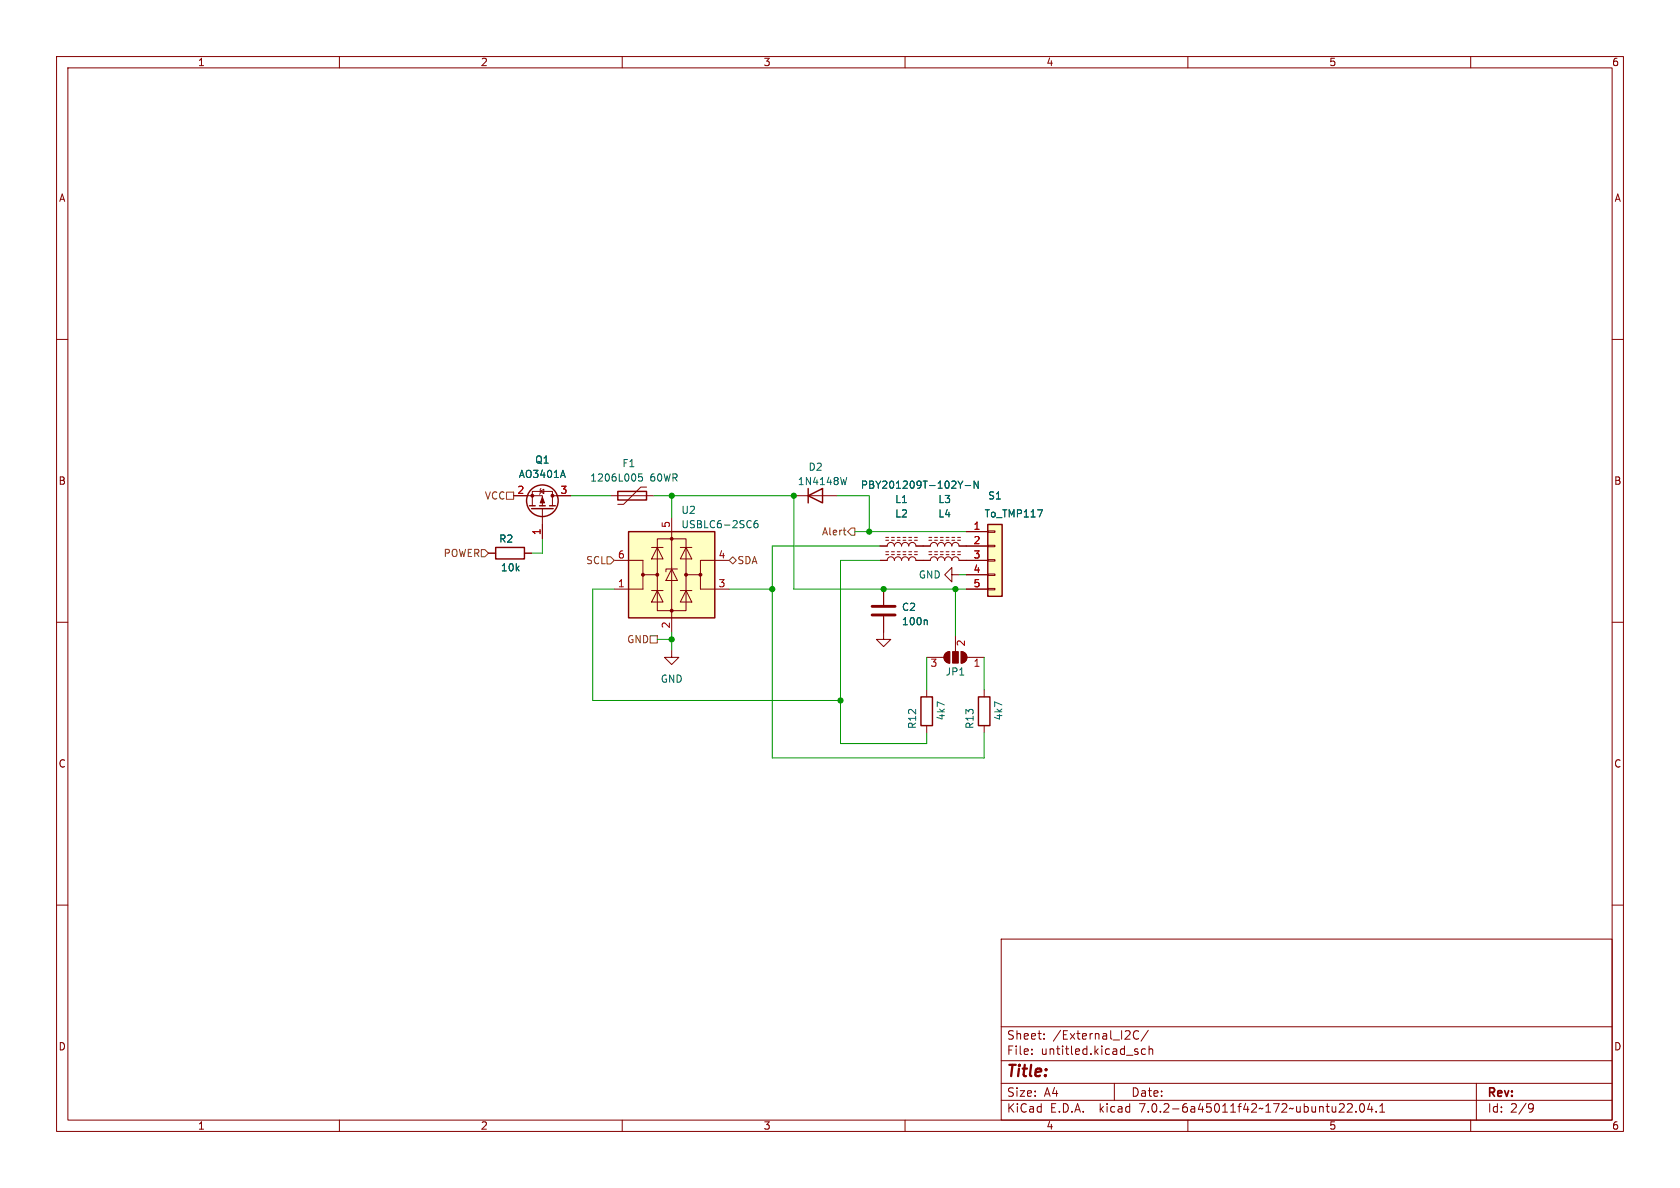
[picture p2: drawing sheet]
<svg xmlns="http://www.w3.org/2000/svg" width="297mm" height="210mm" viewBox="0 0 297 210" stroke-linecap="round" stroke-linejoin="round" font-family="sans-serif">
<g fill="none" stroke="#840000" stroke-width=".18">
<path d="M10 10h277v190h-277zM12 12h273v186h-273zM60 10v2M110 10v2M160 10v2M210 10v2M260 10v2M10 60h2M285 60h2M86.4 97.8h1.2M90.8 87.6h5.1v1.8M92.7 97.8h1.3"/>
<path d="M94.1 89.4v-2.5h3.6v2.5M95.5 86.9l.6-.4v.7zM95.6 86.4l-.1 .1v.7l-.1 .2M95.9 89.9v5.4M97.7 87.6h3.3M107.9 87.6h7.7M108.6 99.1h5.1v2.5h2.5M114.3 86.1h-1l-3.1 3.1h-1M115.2 96.8h2M116.2 95.3h5.1v12.7h-5.1zM116.2 96.8l1 2h-2zM118.7 91.4v20.4"/>
<path d="M120.3 96.8h2M121.3 96.8l1 2h-2zM128.9 99.1h-5.1v2.5h-2.5M140.3 87.6h7.7M155.6 96.5h1.2a.64 .64 0 0 1 .7-.6 .64 .64 0 0 1 .6 .6 .64 .64 0 0 1 .6-.6 .64 .64 0 0 1 .7 .6 .64 .64 0 0 1 .6-.6 .64 .64 0 0 1 .7 .6 .64 .64 0 0 1 .6-.6 .64 .64 0 0 1 .6 .6h2.6a.64 .64 0 0 1 .6-.6 .64 .64 0 0 1 .6 .6 .64 .64 0 0 1 .7-.6 .64 .64 0 0 1 .6 .6 .64 .64 0 0 1 .6-.6 .64 .64 0 0 1 .7 .6 .64 .64 0 0 1 .6-.6 .64 .64 0 0 1 .6 .6h5.1M155.6 99.1h1.2a.64 .64 0 0 1 .7-.7 .64 .64 0 0 1 .6 .7 .64 .64 0 0 1 .6-.7 .64 .64 0 0 1 .7 .7 .64 .64 0 0 1 .6-.7 .64 .64 0 0 1 .7 .7 .64 .64 0 0 1 .6-.7 .64 .64 0 0 1 .6 .7h2.6a.64 .64 0 0 1 .6-.7 .64 .64 0 0 1 .6 .7 .64 .64 0 0 1 .7-.7 .64 .64 0 0 1 .6 .7 .64 .64 0 0 1 .6-.7 .64 .64 0 0 1 .7 .7 .64 .64 0 0 1 .6-.7 .64 .64 0 0 1 .6 .7h5.1M156.6 95.5h.5M156.6 95h.5M156.6 98h.5M156.6 97.5h.5M157.6 95.5h.5M157.6 95h.5"/>
<path d="M157.6 98h.5M157.6 97.5h.5M158.6 95.5h.5M158.6 95h.5M158.6 98h.5M158.6 97.5h.5M159.6 95.5h.5M159.6 95h.5M159.6 98h.5M159.6 97.5h.5M160.7 95.5h.5M160.7 95h.5"/>
<path d="M160.7 98h.5M160.7 97.5h.5M161.7 95.5h.5M161.7 95h.5M161.7 98h.5M161.7 97.5h.5M164.2 95.5h.5M164.2 95h.5M164.2 98h.5M164.2 97.5h.5M165.2 95.5h.5M165.2 95h.5"/>
<path d="M165.2 98h.5M165.2 97.5h.5M166.2 95.5h.6M166.2 95h.6M166.2 98h.6M166.2 97.5h.6M167.3 95.5h.5M167.3 95h.5M167.3 98h.5M167.3 97.5h.5M168.3 95.5h.5M168.3 95h.5"/>
<path d="M168.3 98h.5M168.3 97.5h.5M169.3 95.5h.5M169.3 95h.5M169.3 98h.5M169.3 97.5h.5M170.8 94h3.8M174.6 98.9h1.3v.3h-1.3zM174.6 96.4h1.3v.2h-1.3zM174.6 93.9h1.3v.2h-1.3zM10 110h2M113.7 101.6v2.5h-5.1"/>
<path d="M115.2 104.4h2M116.2 104.4l1 2h-2zM118.7 100.6l1.1 2h-2.1zM118.7 114.9v1.3h1.3l-1.3 1.3-1.2-1.3h1.2M119.8 100.6h-2.1v.5M120.3 104.4h2M121.3 104.4l1 2h-2zM123.8 101.6v2.5h5.1M156.2 109v4h1.3l-1.3 1.3-1.3-1.3h1.3M156.2 104.1v2.8M163.8 116.2h3.1M167.2 115.5l.7-.3v2a1.02 1.02 0 0 1-.9-.6 1.02 1.02 0 0 1 .2-1.1z"/>
<path d="M168.3 101.6v-1.3l-1.3 1.3 1.3 1.3v-1.3h1.2M168.9 112.4v2.8M169.9 115.2a1.02 1.02 0 0 1 1 1 1.02 1.02 0 0 1-1 1zM170.8 101.6h3.8M170.8 104.1h3.8M170.9 116.2h3.1M174.6 104h1.3v.3h-1.3zM174.6 101.5h1.3v.2h-1.3zM285 110h2M163.8 121.9v1.3M163.8 128.3v1.2M174 121.9v1.3"/>
<path d="M174 128.3v1.2M10 160h2M285 160h2M177 166h108v32h-108zM60 198v2M110 198v2M160 198v2M177 194.5h108M177 191.5h108M177 187.5h108M177 181.5h108M182.4 186.3v.1"/>
<path d="M182.4 185.5v.1M184.6 183.6v.1M184.6 182.8v.1M197 191.5v3M201.1 186v.3M201.3 182.3a.6 .6 0 0 0-.8 0 .6 .6 0 0 0-.1 .8 .56 .56 0 0 0 .2 .5 .56 .56 0 0 0 .7 0M202.5 185.5l-.4-.1-.3 .3v.4l.1 .2h.6M203 182.1l-1.3 2M203.1 185.5l.3-.1 .3 .1 .1 .9M203.1 184.9v1.5M210 198v2M237.5 195.2l.1 .2v.3l-.9 .9h.9"/>
<path d="M238.2 195.2l.6-.1 .2 .1 .1 .3-1 1.1h1M239.7 196.5v.1M240.5 195.2l.2-.1a.81 .81 0 0 1 .6 .6 .81 .81 0 0 1-.3 .8l-.1 .1a.81 .81 0 0 1-.4-1.4zM242.1 195l-.3 1.1h.9M242.5 195.6v1M243.3 196.5v.1M243.9 196.6h.9M243.9 195.5l.5-.4v1.5M260 198v2M261 191.5v6.5M270.5 195.1l.5 .1a.99 .99 0 0 1-.4 1.4h-.2M271.1 195.7l-.2 .3h-.4"/>
</g>
<g fill="none" stroke="#840000" stroke-width=".25">
<path d="M87.6 96.8h5.1v2h-5.1zM93.6 89.4h1M94 89.9h3.8M95.4 89.4h1M97.2 89.4h1M109.2 86.9h5.1v1.5h-5.1zM111.1 94h15.3v15.2h-15.3zM142.9 87.6l2.5-1.2v2.5zM142.9 86.4v2.5M174.6 92.7h2.6v12.7h-2.6zM162.8 123.2h2v5.1h-2zM173 123.2h2v5.1h-2z"/>
<circle cx="95.9" cy="88.5" r="2.79"/>
</g>
<g fill="#840000" stroke="#840000" stroke-width=".18">
<path d="M95.9 87.9l.4 1h-.8z"/>
<path d="M169.9 115.2a1.02 1.02 0 0 1 1 1 1.02 1.02 0 0 1-1 1z"/>
<path d="M168.4 115.2h1v2h-1z"/>
<path d="M167.2 115.5l.7-.3v2a1.02 1.02 0 0 1-.9-.6 1.02 1.02 0 0 1 .2-1.1z"/>
<circle cx="94.1" cy="87.6" r=".25"/>
<circle cx="97.7" cy="87.6" r=".25"/>
<circle cx="113.7" cy="101.6" r=".25"/>
<circle cx="116.2" cy="101.6" r=".25"/>
<circle cx="118.7" cy="107.9" r=".25"/>
<circle cx="118.7" cy="95.2" r=".25"/>
<circle cx="121.3" cy="101.6" r=".25"/>
<circle cx="123.8" cy="101.6" r=".25"/>
</g>
<path d="M99.5 83.1l.4 1.3M113.5 83.8h-.6v.6l.1-.1h.5l.1 .2-.1 .4-.1 .1-.5-.1M133.9 92l-.4 .1a.86 .86 0 0 0 0 1.2l.5-.1v-.4l-.2-.3h-.3l-.2 .3M149.7 84.4l-.3 1.3M169.4 85l.4 .7M169.8 85.7v.6M170.2 85l-.4 .7M170.6 85.8h1M172.9 85v1.3l-.7-1.3v1.3M163.8 109.6l.1 .2v.6" fill="none" stroke="#006464" stroke-width=".18"/>
<g fill="#ffffc2" stroke="#ffffc2" stroke-width=".18">
<path d="M174.6 92.7h2.6v12.7h-2.6z"/>
<path d="M111.1 94h15.3v15.2h-15.3z"/>
</g>
<path d="M154.2 107.2h4M154.2 108.7h4" fill="none" stroke="#840000" stroke-width=".51"/>
<path d="M85.1 97.2h.6l.7 .6-.7 .6h-.6zM89.5 87h1.3v1.3h-1.3zM107.3 98.4h.6l.7 .7-.7 .6h-.6zM128.9 99.1l.6-.7 .7 .7-.7 .6zM149.1 93.7h.4M149.3 94.5l.2 .1M150.5 93.3h.6v1.3h-.6l-.6-.6zM114.9 112.4h1.3v1.3h-1.3z" fill="none" stroke="#725600" stroke-width=".18"/>
<g fill="none" stroke="#009600" stroke-width=".18">
<path d="M95.9 95.3v2.5h-1.9M101 87.6h6.9M115.6 87.6h24.7v16.5h30.5M118.7 87.6v3.8M148 87.6h5.7v6.4M151.1 94h19.7M155.6 96.5h-19.1v37.5h37.5v-4.5M155.6 99.1h-7v32.3h15.2v-1.9M108.6 104.1h-3.8v19.7h43.8M116.2 113h2.5M118.7 111.8v3.1M128.9 104.1h7.6"/>
<path d="M163.8 116.2v5.7M168.9 104.1v8.3M169.5 101.6h1.3M174 116.2v5.7"/>
</g>
<g fill="#009600" stroke="#009600" stroke-width=".18">
<circle cx="148.6" cy="123.8" r=".46"/>
<circle cx="156.2" cy="104.1" r=".46"/>
<circle cx="153.7" cy="94" r=".46"/>
<circle cx="140.3" cy="87.6" r=".46"/>
<circle cx="168.9" cy="104.1" r=".46"/>
<circle cx="118.7" cy="87.6" r=".46"/>
<circle cx="118.7" cy="113" r=".46"/>
<circle cx="136.5" cy="104.1" r=".46"/>
</g>
<text font-size="2.8" fill="#840000" x="178" y="190.8">Title:</text>
<g font-size="2.1" fill="#840000">
<text x="178" y="183.9">Sheet:</text>
<text x="186.2" y="183.9">/External_I2C/</text>
<text x="178" y="186.6">File:</text>
<text x="184" y="186.6">untitled.kicad_sch</text>
<text x="178" y="196.8">KiCad</text>
<text x="178" y="194">Size:</text>
<text x="184.6" y="194">A4</text>
<text x="185.7" y="196.8">E.D.A.</text>
<text x="194.4" y="196.8">kicad</text>
<text x="200" y="194">Date:</text>
<text x="201.5" y="196.8">7.0.2-6a45011f42~172~ubuntu22.04.1</text>
<text x="263" y="194.2">Rev:</text>
<text x="263" y="196.8">Id:</text>
<text x="267" y="196.8">2/9</text>
</g>
<g font-size="1.8" fill="#840000">
<text x="35" y="11.8">1</text>
<text x="85" y="11.8">2</text>
<text x="135" y="11.8">3</text>
<text x="185" y="11.8">4</text>
<text x="235" y="11.8">5</text>
<text x="285" y="11.8">6</text>
<text x="10.4" y="35.8">A</text>
<text x="285.4" y="35.8">A</text>
<text x="10.3" y="85.8">B</text>
<text x="285.3" y="85.8">B</text>
<text x="10.3" y="135.8">C</text>
<text x="285.3" y="135.8">C</text>
<text x="10.3" y="185.8">D</text>
<text x="285.3" y="185.8">D</text>
<text x="35" y="199.8">1</text>
<text x="85" y="199.8">2</text>
<text x="135" y="199.8">3</text>
<text x="185" y="199.8">4</text>
<text x="235" y="199.8">5</text>
<text x="285" y="199.8">6</text>
</g>
<g font-size="1.8" fill="#006464">
<text x="94.6" y="82.1">Q1</text>
<text x="110" y="82.7">F1</text>
<text x="142.9" y="83.4">D2</text>
<text x="91.6" y="84.6">AO3401A</text>
<text x="104.3" y="85.3">1206L005</text>
<text x="114.9" y="85.3">60WR</text>
<text x="141" y="85.9">1N4148W</text>
<text x="152.1" y="86.6">PBY201209T-102Y-N</text>
<text x="158.2" y="89.1">L1</text>
<text x="165.8" y="89.1">L3</text>
<text x="174.6" y="88.5">S1</text>
<text x="120.4" y="93.5">USBLC6-2SC6</text>
<text x="120.4" y="91">U2</text>
<text x="158.2" y="91.6">L2</text>
<text x="165.8" y="91.6">L4</text>
<text x="174" y="91.6">To_TMP117</text>
<text x="88.2" y="96.1">R2</text>
<text x="88.5" y="101.2">10k</text>
<text x="162.4" y="102.4">GND</text>
<text x="159.4" y="108.1">C2</text>
<text x="159.4" y="110.7">100n</text>
<text x="167.1" y="119.6">JP1</text>
<text x="116.7" y="120.8">GND</text>
<text x="162.1" y="128.9" transform="rotate(-90 162.1 128.9)">R12</text>
<text x="167.2" y="127.4" transform="rotate(-90 167.2 127.4)">4k7</text>
<text x="172.3" y="128.9" transform="rotate(-90 172.3 128.9)">R13</text>
<text x="177.4" y="127.4" transform="rotate(-90 177.4 127.4)">4k7</text>
</g>
<g font-size="1.8" fill="#725600">
<text x="85.6" y="88.5">VCC</text>
<text x="145.2" y="94.8">Alert</text>
<text x="78.3" y="98.6">POWER</text>
<text x="103.5" y="99.9">SCL</text>
<text x="130.4" y="99.9">SDA</text>
<text x="110.7" y="113.9">GND</text>
</g>
<g font-size="1.8" fill="#a90000">
<text x="91.4" y="87.4">2</text>
<text x="99" y="87.4">3</text>
<text x="95.6" y="94.6" transform="rotate(-90 95.6 94.6)">1</text>
<text x="118.5" y="93.4" transform="rotate(-90 118.5 93.4)">5</text>
<text x="172.1" y="93.7">1</text>
<text x="109.2" y="98.8">6</text>
<text x="127" y="98.8">4</text>
<text x="172.1" y="96.3">2</text>
<text x="172.1" y="98.8">3</text>
<text x="172.1" y="101.3">4</text>
<text x="109.2" y="103.9">1</text>
<text x="127" y="103.9">3</text>
<text x="172.1" y="103.9">5</text>
<text x="118.5" y="111.2" transform="rotate(-90 118.5 111.2)">2</text>
<text x="164.4" y="118.1">3</text>
<text x="170.8" y="114.3" transform="rotate(-90 170.8 114.3)">2</text>
<text x="172.1" y="118.1">1</text>
</g>
</svg>
